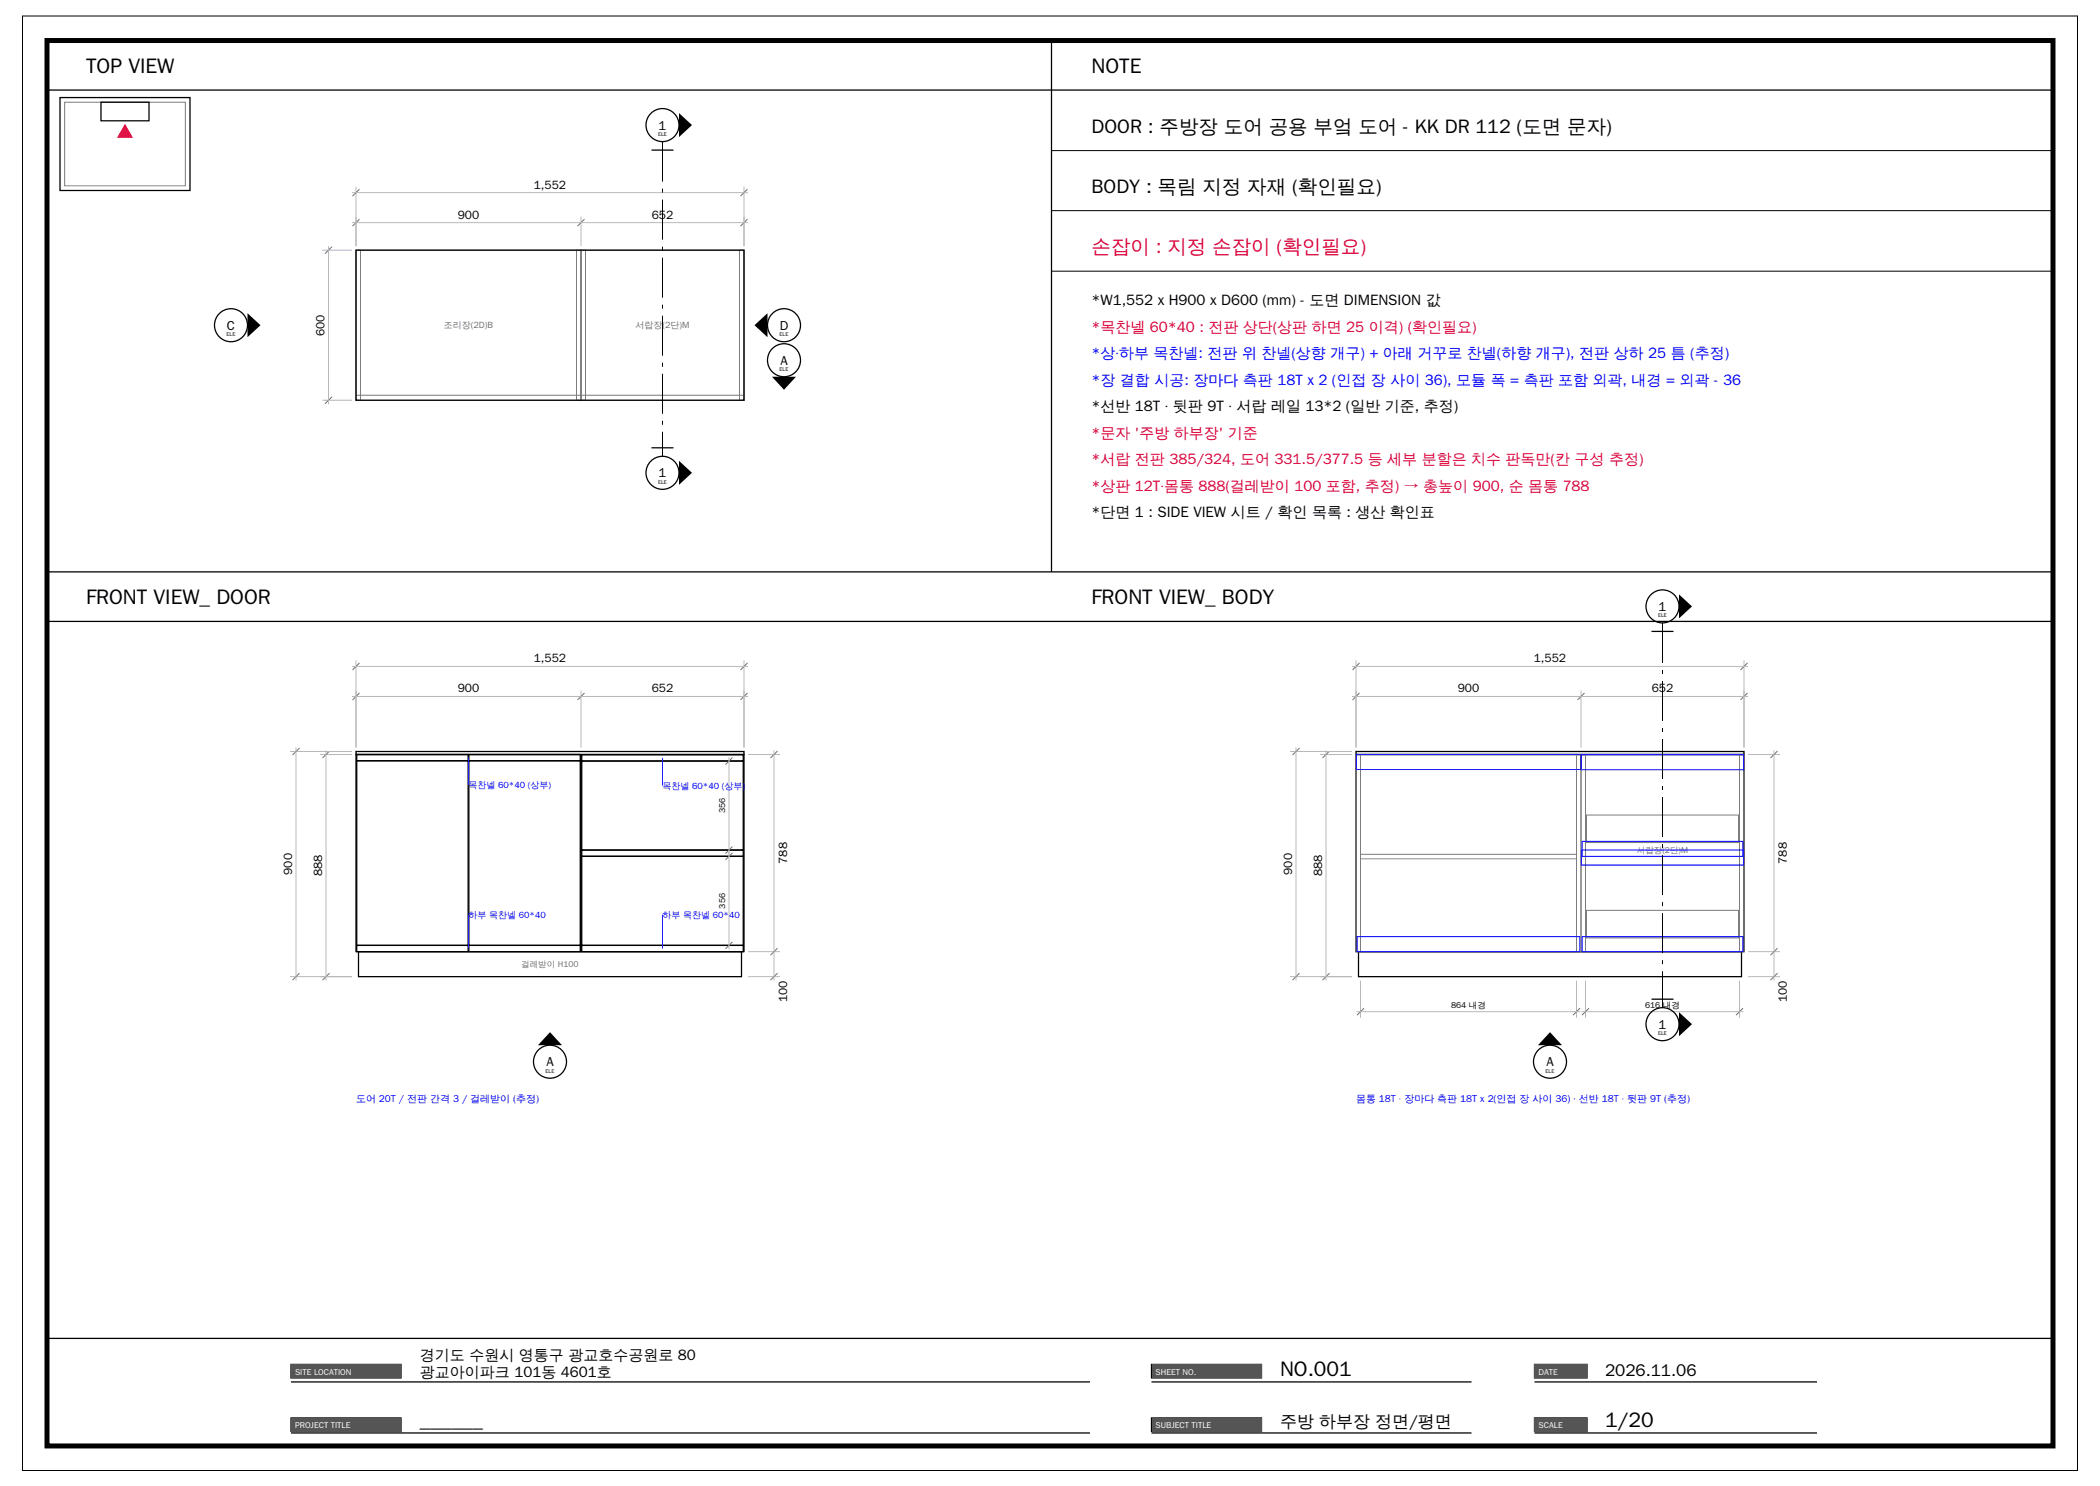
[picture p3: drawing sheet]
<svg xmlns="http://www.w3.org/2000/svg" width="420mm" height="297mm" viewBox="0 0 420 297" stroke-linecap="round" stroke-linejoin="round" font-family="sans-serif">
<path d="M4.5 3.2h411v290.7h-411zM210.3 30.1h200.3M210.3 42.1h200.3M210.3 54.2h200.3" fill="none" stroke="#000" stroke-width=".2"/>
<path d="M9.4 8.1h401.2v280.9h-401.2z" fill="none" stroke="#000" stroke-width="1" stroke-linecap="butt"/>
<path d="M9.4 18h401.2M210.3 8.6v105.7M9.4 114.3h401.2M9.4 124.2h401.2M9.4 267.5h401.2M58.2 272.7h22v2.7h-22z" fill="none" stroke="#000" stroke-width=".25"/>
<path d="M58.2 272.7h22v2.7h-22z" fill-rule="evenodd" fill="#555"/>
<path d="M58.2 276.2h159.8M58.2 283.4h22v2.7h-22z" fill="none" stroke="#000" stroke-width=".25"/>
<path d="M58.2 283.4h22v2.7h-22z" fill-rule="evenodd" fill="#555"/>
<path d="M230.3 272.7h22v2.7h-22zM58.2 286.4h159.8" fill="none" stroke="#000" stroke-width=".25"/>
<path d="M230.3 272.7h22v2.7h-22z" fill-rule="evenodd" fill="#555"/>
<path d="M230.3 276.2h64M230.3 283.4h22v2.7h-22z" fill="none" stroke="#000" stroke-width=".25"/>
<path d="M230.3 283.4h22v2.7h-22z" fill-rule="evenodd" fill="#555"/>
<path d="M306.9 272.7h10.5v2.7h-10.5zM230.3 286.4h64" fill="none" stroke="#000" stroke-width=".25"/>
<path d="M306.9 272.7h10.5v2.7h-10.5z" fill-rule="evenodd" fill="#555"/>
<path d="M306.9 276.2h56.5M306.9 283.4h10.5v2.7h-10.5z" fill="none" stroke="#000" stroke-width=".25"/>
<path d="M306.9 283.4h10.5v2.7h-10.5z" fill-rule="evenodd" fill="#555"/>
<path d="M12 19.5h26v18.6h-26zM20.2 20.4h9.6v3.7h-9.6zM306.9 286.4h56.5" fill="none" stroke="#000" stroke-width=".25"/>
<path d="M12.9 20.4h24.2v16.7h-24.2z" fill="none" stroke="#7d7d7d" stroke-width=".2"/>
<path d="M25 24.7l1.6 2.8h-3.2z" fill="#de0038"/>
<g fill="none" stroke="#7d7d7d" stroke-width=".2">
<path d="M71.2 50h45v30h-45zM71.2 50h.9v30h-.9zM115.3 50h.9v30h-.9zM116.2 50h32.6v30h-32.6zM116.2 50h.9v30h-.9zM147.9 50h.9v30h-.9zM71.2 79h77.6M271.2 150.8h.9v39.4h-.9zM315.3 150.8h.9v39.4h-.9zM316.2 150.8h.9v39.4h-.9zM347.9 150.8h.9v39.4h-.9zM272.1 170.8h43.2v.9h-43.2z"/>
<path d="M317.3 162.9h30.4v5.5h-30.4zM271.2 190.2h77.6M317.3 181.9h30.4v5.6h-30.4z"/>
</g>
<g fill="none" stroke="#000" stroke-width=".25">
<path d="M130.3 30h4.4M71.2 50h77.6v30h-77.6zM130.3 89.5h4.4M330.3 126.2h4.4M71.2 150.2h77.6v.6h-77.6zM71.2 150.8h77.6v39.4h-77.6zM71.4 152h22.2v36.9h-22.2zM71.4 150.8h22.2v1.2h-22.2zM93.8 152h22.2v36.9h-22.2zM93.8 150.8h22.2v1.2h-22.2zM116.2 150.8v39.4M116.3 152.1h32.4v17.8h-32.4z"/>
<path d="M116.3 150.8h32.4v1.3h-32.4zM271.2 150.2h77.6v.6h-77.6zM271.2 150.8h77.6v39.4h-77.6zM116.3 171.1h32.4v17.8h-32.4zM116.3 169.9h32.4v1.2h-32.4zM71.4 188.9h22.2v1.3h-22.2zM71.7 190.2h76.6v5h-76.6zM93.8 188.9h22.2v1.3h-22.2zM116.3 188.9h32.4v1.3h-32.4zM271.7 190.2h76.6v5h-76.6zM330.3 199.7h4.4"/>
<circle cx="132.5" cy="25" r="3.3"/>
<circle cx="46.2" cy="65" r="3.3"/>
<circle cx="156.8" cy="72" r="3.3"/>
<circle cx="156.8" cy="65" r="3.3"/>
<circle cx="132.5" cy="94.5" r="3.3"/>
<circle cx="332.5" cy="121.2" r="3.3"/>
<circle cx="110" cy="212.2" r="3.3"/>
<circle cx="310" cy="212.2" r="3.3"/>
<circle cx="332.5" cy="204.7" r="3.3"/>
</g>
<g fill="none" stroke="#b9b9b9" stroke-width=".2">
<path d="M70.4 38.5h79.2M71.2 37.3v11.9M148.8 37.3v11.9M64.5 50h5.9M65.7 49.2v31.6M70.4 44.5h79.2M116.2 43.3v5.9M64.5 80h5.9M70.4 139.2h79.2M70.4 133.2h79.2M71.2 132v17.4M116.2 138v11.4"/>
<path d="M148.8 132v17.4M270.4 139.2h79.2M270.4 133.2h79.2M271.2 132v17.4M316.2 138v11.4M348.8 132v17.4M58 150.2h12.4M59.2 149.4v46.6M64 150.8h6.4M65.2 150v46M145.8 151.3v38.5M149.6 150.8h6.4"/>
<path d="M154.8 150v46M258 150.2h12.4M259.2 149.4v46.6M264 150.8h6.4M265.2 150v46M349.6 150.8h6.4M354.8 150v46M58 195.2h12.4M149.6 195.2h6.4M149.6 190.2h6.4M258 195.2h12.4M272.1 196v7.4"/>
<path d="M315.3 196v7.4M317.1 196v7.4M347.9 196v7.4M349.6 195.2h6.4M349.6 190.2h6.4M271.3 202.2h44.8M316.3 202.2h32.4"/>
</g>
<g fill="none" stroke="#6e6e6e" stroke-width=".2">
<path d="M71.9 37.8l-1.4 1.4M149.5 37.8l-1.4 1.4M66.4 49.3l-1.4 1.4M71.9 43.8l-1.4 1.4M116.9 43.8l-1.4 1.4M149.5 43.8l-1.4 1.4M66.4 79.3l-1.4 1.4M71.9 138.5l-1.4 1.4M71.9 132.5l-1.4 1.4M116.9 138.5l-1.4 1.4M149.5 138.5l-1.4 1.4M149.5 132.5l-1.4 1.4"/>
<path d="M271.9 138.5l-1.4 1.4M271.9 132.5l-1.4 1.4M316.9 138.5l-1.4 1.4M349.5 138.5l-1.4 1.4M349.5 132.5l-1.4 1.4M59.9 149.5l-1.4 1.4M65.9 150.1l-1.4 1.4M146.5 151.4l-1.4 1.4M155.5 150.1l-1.4 1.4M259.9 149.5l-1.4 1.4M265.9 150.1l-1.4 1.4M355.5 150.1l-1.4 1.4"/>
<path d="M146.5 170.5l-1.4 1.4M146.5 169.2l-1.4 1.4M59.9 194.5l-1.4 1.4M65.9 194.5l-1.4 1.4M146.5 188.3l-1.4 1.4M155.5 189.5l-1.4 1.4M155.5 194.5l-1.4 1.4M259.9 194.5l-1.4 1.4M265.9 194.5l-1.4 1.4M355.5 189.5l-1.4 1.4M355.5 194.5l-1.4 1.4M272.8 201.5l-1.4 1.4"/>
<path d="M316 201.5l-1.4 1.4M317.8 201.5l-1.4 1.4M348.6 201.5l-1.4 1.4"/>
</g>
<path d="M135.8 22.6l2.6 2.4-2.6 2.4zM49.5 62.6l2.6 2.4-2.6 2.4zM150.9 65l2.6-2.4v4.8zM154.4 75.3h4.8l-2.4 2.6zM135.8 92.1l2.6 2.4-2.6 2.4zM335.8 118.8l2.6 2.4-2.6 2.4zM110 206.3l2.4 2.6h-4.8zM310 206.3l2.4 2.6h-4.8zM335.8 202.3l2.6 2.4-2.6 2.4z" fill="#000"/>
<g fill="none" stroke="#000" stroke-width=".2">
<path d="M132.5 28.3v8M132.5 37.7v.8M132.5 39.9v8M132.5 49.3v.8M132.5 51.5v8M132.5 60.9v.8M132.5 63.1v8M132.5 72.5v.8M132.5 74.7v8M132.5 84.1v.8M132.5 86.3v4.9M332.5 124.5v8"/>
<path d="M332.5 133.9v.8M332.5 136.1v8M332.5 145.5v.8M332.5 147.7v8M332.5 157.1v.8M332.5 159.3v8M332.5 168.7v.8M332.5 170.9v8M332.5 180.3v.8M332.5 182.5v8M332.5 191.9v.8M332.5 194.1v7.3"/>
</g>
<path d="M93.7 151.4v5.5M132.5 151.5v5.5M271.3 150.8h44.8v3h-44.8zM316.3 150.8h32.4v3.1h-32.4zM316.3 169.9h32.4v3h-32.4zM316.4 168.1h32.2v3h-32.2zM93.7 182.8v6.8M132.5 182.8v6.8M271.4 187.2h44.6v3h-44.6zM316.4 187.2h32.2v3h-32.2z" fill="none" stroke="#00f" stroke-width=".2"/>
<g font-size="4.2">
<text x="17.2" y="14.5">TOP VIEW</text>
<text x="218.3" y="14.5">NOTE</text>
<text x="17.2" y="120.8">FRONT VIEW_ DOOR</text>
<text x="218.3" y="120.8">FRONT VIEW_ BODY</text>
<text x="256" y="275">NO.001</text>
<text x="84" y="285.2">______</text>
<text x="321" y="285.2">1/20</text>
</g>
<g font-size="3.9">
<text x="218.3" y="26.6">DOOR : 주방장 도어 공용 부엌 도어 - KK DR 112 (도면 문자)</text>
<text x="218.3" y="38.6">BODY : 목림 지정 자재 (확인필요)</text>
</g>
<text font-size="3.9" fill="#de0038" x="218.3" y="50.6">손잡이 : 지정 손잡이 (확인필요)</text>
<g font-size="3.4">
<text x="321" y="275">2026.11.06</text>
<text x="256" y="285.2">주방 하부장 정면/평면</text>
</g>
<g font-size="3">
<text x="218.3" y="61">*W1,552 x H900 x D600 (mm) - 도면 DIMENSION 값</text>
<text x="218.3" y="82.2">*선반 18T · 뒷판 9T · 서랍 레일 13*2 (일반 기준, 추정)</text>
<text x="218.3" y="103.4">*단면 1 : SIDE VIEW 시트 / 확인 목록 : 생산 확인표</text>
<text x="84" y="271.9">경기도 수원시 영통구 광교호수공원로 80</text>
<text x="84" y="275.3">광교아이파크 101동 4601호</text>
</g>
<g font-size="3" fill="#de0038">
<text x="218.3" y="66.3">*목찬넬 60*40 : 전판 상단(상판 하면 25 이격) (확인필요)</text>
<text x="218.3" y="87.5">*문자 '주방 하부장' 기준</text>
<text x="218.3" y="92.8">*서랍 전판 385/324, 도어 331.5/377.5 등 세부 분할은 치수 판독만(칸 구성 추정)</text>
<text x="218.3" y="98.1">*상판 12T·몸통 888(걸레받이 100 포함, 추정) → 총높이 900, 순 몸통 788</text>
</g>
<g font-size="3" fill="#00f">
<text x="218.3" y="71.6">*상·하부 목찬넬: 전판 위 찬넬(상향 개구) + 아래 거꾸로 찬넬(하향 개구), 전판 상하 25 틈 (추정)</text>
<text x="218.3" y="76.9">*장 결합 시공: 장마다 측판 18T x 2 (인접 장 사이 36), 모듈 폭 = 측판 포함 외곽, 내경 = 외곽 - 36</text>
</g>
<g font-size="2.6">
<text x="131.7" y="25.9">1</text>
<text x="45.4" y="65.9">C</text>
<text x="155.9" y="65.9">D</text>
<text x="156.1" y="72.9">A</text>
<text x="131.7" y="95.4">1</text>
<text x="331.7" y="122.1">1</text>
<text x="331.7" y="205.6">1</text>
<text x="109.3" y="213.1">A</text>
<text x="309.3" y="213.1">A</text>
</g>
<g font-size="2.4">
<text x="106.8" y="37.7">1,552</text>
<text x="91.5" y="43.7">900</text>
<text x="130.3" y="43.7">652</text>
<text x="64.9" y="67.2" transform="rotate(-90 64.9 67.2)">600</text>
<text x="106.8" y="132.4">1,552</text>
<text x="306.8" y="132.4">1,552</text>
<text x="91.5" y="138.4">900</text>
<text x="130.3" y="138.4">652</text>
<text x="291.5" y="138.4">900</text>
<text x="330.3" y="138.4">652</text>
<text x="157.4" y="172.7" transform="rotate(-90 157.4 172.7)">788</text>
<text x="357.4" y="172.7" transform="rotate(-90 357.4 172.7)">788</text>
<text x="58.4" y="174.9" transform="rotate(-90 58.4 174.9)">900</text>
<text x="64.4" y="175.2" transform="rotate(-90 64.4 175.2)">888</text>
<text x="258.4" y="174.9" transform="rotate(-90 258.4 174.9)">900</text>
<text x="264.4" y="175.2" transform="rotate(-90 264.4 175.2)">888</text>
<text x="157.4" y="200.3" transform="rotate(-90 157.4 200.3)">100</text>
<text x="357.4" y="200.3" transform="rotate(-90 357.4 200.3)">100</text>
</g>
<g font-size="2" fill="#00f">
<text x="71.2" y="220.2">도어 20T / 전판 간격 3 / 걸레받이 (추정)</text>
<text x="271.2" y="220.2">몸통 18T · 장마다 측판 18T x 2(인접 장 사이 36) · 선반 18T · 뒷판 9T (추정)</text>
</g>
<g font-size="1.8" fill="#6e6e6e">
<text x="88.8" y="65.6">조리장(2D)B</text>
<text x="127.1" y="65.6">서랍장(2단)M</text>
</g>
<g font-size="1.8" fill="#00f">
<text x="93.7" y="157.6">목찬넬 60*40 (상부)</text>
<text x="132.5" y="157.6">목찬넬 60*40 (상부)</text>
<text x="93.7" y="183.5">하부 목찬넬 60*40</text>
<text x="132.5" y="183.5">하부 목찬넬 60*40</text>
</g>
<g font-size="1.7">
<text x="145" y="162.5" transform="rotate(-90 145 162.5)">356</text>
<text x="145" y="181.6" transform="rotate(-90 145 181.6)">356</text>
<text x="290.2" y="201.4">864 내경</text>
<text x="329" y="201.4">616 내경</text>
</g>
<g font-size="1.7" fill="#6e6e6e">
<text x="327.4" y="170.5">서랍장(2단)M</text>
<text x="104.3" y="193.3">걸레받이 H100</text>
</g>
<g font-size="1.7" fill="#fff">
<text x="59" y="274.8">SITE LOCATION</text>
<text x="231.1" y="274.8">SHEET NO.</text>
<text x="307.7" y="274.8">DATE</text>
<text x="59" y="285.5">PROJECT TITLE</text>
<text x="231.1" y="285.5">SUBJECT TITLE</text>
<text x="307.7" y="285.5">SCALE</text>
</g>
<g font-size="1.1">
<text x="131.6" y="27.2">ELE</text>
<text x="45.3" y="67.2">ELE</text>
<text x="155.9" y="67.2">ELE</text>
<text x="155.9" y="74.2">ELE</text>
<text x="131.6" y="96.7">ELE</text>
<text x="331.6" y="123.4">ELE</text>
<text x="331.6" y="206.9">ELE</text>
<text x="109.1" y="214.4">ELE</text>
<text x="309.1" y="214.4">ELE</text>
</g>
</svg>
